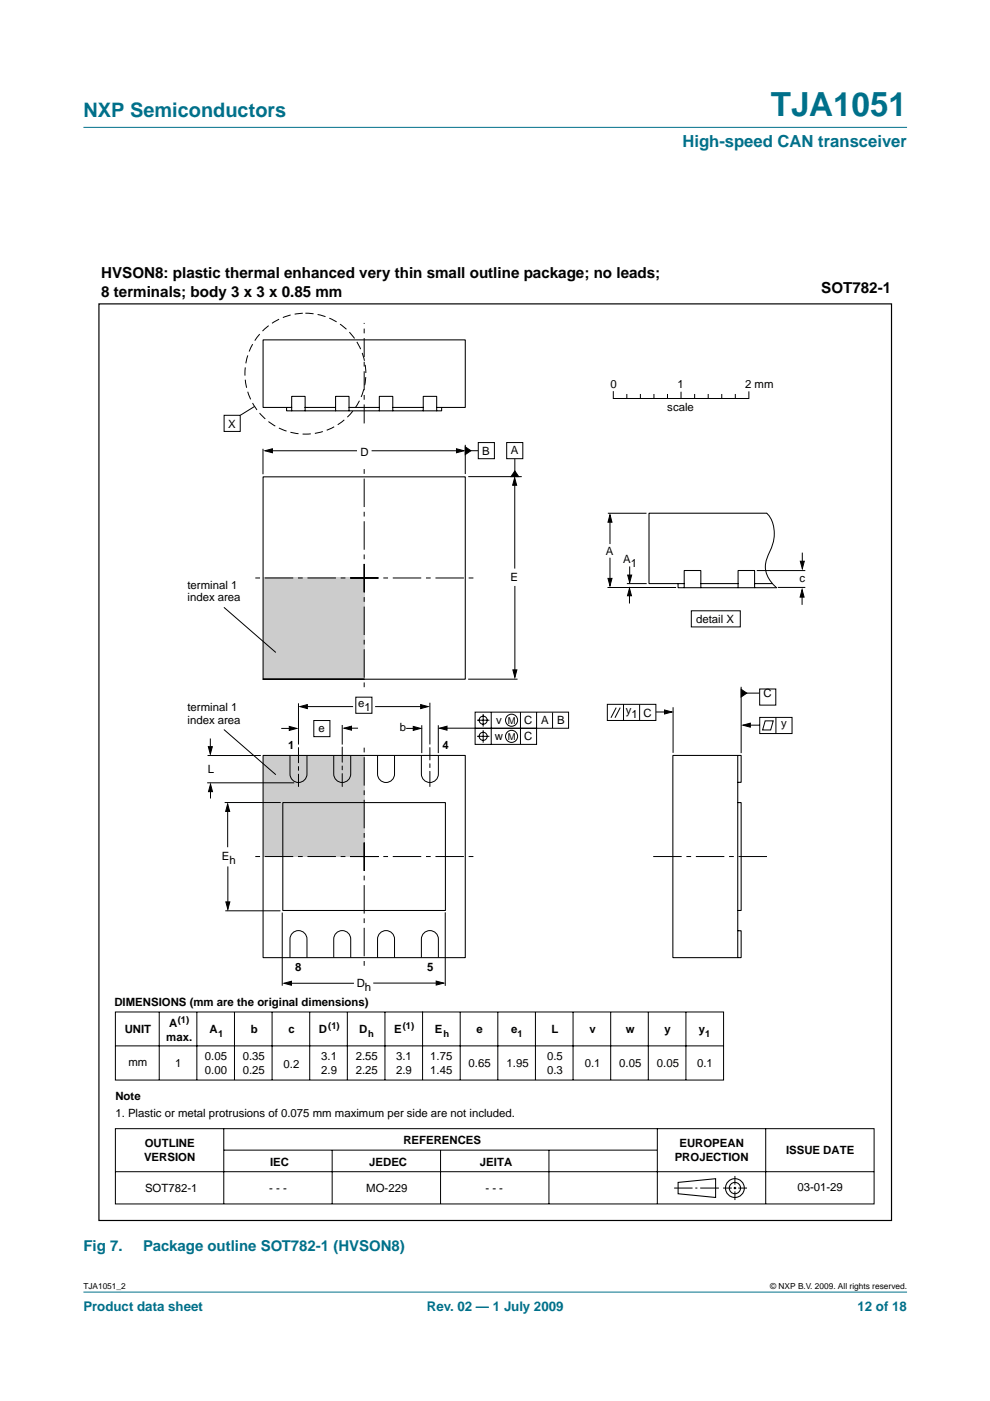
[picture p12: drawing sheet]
<svg xmlns="http://www.w3.org/2000/svg" width="210mm" height="297mm" viewBox="0 0 210 297" stroke-linecap="round" stroke-linejoin="round" font-family="sans-serif">
<g fill="#00708a" stroke="#00708a" stroke-width=".21">
<path d="M17.7 273.9h174.6z"/>
<path d="M17.7 27h174.6z"/>
</g>
<g fill="none" stroke="#000" stroke-width=".21">
<path d="M130 83v1.5h28.8v-1.4M132.9 83.6v.8M135.8 83.6v.8M138.7 83.6v.8M141.5 83.6v.8M144.4 83.2v1.3M147.3 83.6v.8M150.2 83.6v.8M153 83.6v.8M155.9 83.6v.8M86.1 154.4h2.1M93.7 154.4h7"/>
<path d="M100.7 151h19.9v3.4h-19.9zM100.7 154.4h13.1v3.4h-13.1zM101.1 152.7h2.7M101.1 156.1h2.7M102.4 151.4v2.6M102.4 154.8v2.7M104.2 151v6.8M110.3 151v6.8M113.8 151v3.4M117.2 151v3.4M128.8 149.3h10.3v3.5h-10.3zM130.7 150l-1.2 2.2"/>
<path d="M131.5 150l-1.1 2.2M132.2 149.3v3.5M135.6 149.4v3.4M139.1 151h2.4M157.1 145.6v14.1M157.7 147h3.3M158 153.7h3M161.1 146.1h3.4v3.4h-3.4zM161.1 152.1h6.8v3.4h-6.8zM162.2 152.8h1.7l-.5 2h-1.7zM164.5 152.1v3.4M24.5 214.6h128.9v14.4h-128.9z"/>
<path d="M33.8 214.6v14.4M41.7 214.6v14.4M49.7 214.6v14.4M57.7 214.6v14.4M65.7 214.6v14.4M73.6 214.6v14.4M81.6 214.6v14.4M89.6 214.5v14.5M97.6 214.6v14.4M105.5 214.6v14.4M113.5 214.6v14.4M121.5 214.6v14.4"/>
<path d="M129.5 214.6v14.4M137.5 214.6v14.4M145.4 214.6v14.4M24.5 239.3h160.8v16h-160.8zM24.5 221.7h128.9M47.4 239.3v16M139.4 239.3v16M162.3 239.3v16M24.5 248.4h160.8M47.5 243.9h91.8M70.4 243.9v11.4M93.4 243.9v11.4"/>
<path d="M116.4 243.9v11.4M142.9 251.9h3.9M147.4 251.9h.5M148.5 251.9h3.9M153.3 251.9h1.8M155.5 251.9h.6M155.8 249.3v1.9M155.8 251.6v.5M155.8 252.6v1.8M156.5 251.9h1.9"/>
<circle cx="102.4" cy="156.1" r=".86"/>
<circle cx="102.4" cy="152.7" r=".86"/>
<circle cx="108.5" cy="152.7" r="1.28"/>
<circle cx="108.5" cy="156.1" r="1.28"/>
</g>
<g fill="none" stroke="#000" stroke-width=".22">
<path d="M143.8 250.7l7.9-.8v4l-7.9-.8z"/>
<circle cx="155.8" cy="251.9" r="1.99"/>
<circle cx="155.8" cy="251.9" r="1.2"/>
</g>
<path d="M21 64.4h168v194.4h-168z" fill="none" stroke="#000" stroke-width=".25"/>
<path d="M87.6 154l1.6 .4-1.6 .5zM93.2 154.4l1.6-.4v.8zM140.9 150.5l1.6 .5-1.6 .4zM157.1 146.1l1.2 .9-1.2 .8zM157.5 153.7l1.6-.4v.9z" fill="#000" stroke="#000" stroke-width=".21"/>
<g fill="#ccc">
<path d="M55.8 160.2h21.5v21.5h-21.5z"/>
<path d="M55.8 122.5h21.5v21.5h-21.5z"/>
</g>
<g fill="none" stroke="#000" stroke-width=".21">
<path d="M47.5 88.1h3.4v3.4h-3.4zM54 86.2l-3 1.8M55.8 95.2v5.3M57.3 95.6h18.4M78.8 95.6h18.5M98.6 94.3v6.2M99.2 95.6h2.2M101.4 93.8h3.4v3.5h-3.4zM107.4 93.8h3.4v3.5h-3.4zM109.2 97.3v3.2M99.3 101.1h11.3M109.1 102.4v18.1"/>
<path d="M128.9 108.8h8.2M129.3 110.1v5.2M129.3 118.3v4.9M162.6 108.8a7.1 7.1 0 0 1 .5 8.5 5.6 5.6 0 0 0 1.6 7.3M170.1 117.2v2.3M47.5 128.8l11 9.5M109.2 124.2v18.2M128.8 124.6h14.6M132.9 123.7h4.2M133.5 125.7v2.3M133.5 120.1v2.4M146.6 129.5h10.4v3.4h-10.4z"/>
<path d="M160.4 121h10.3M164.9 124.5h5.8M170.1 126v2.2M44.6 156.6v2.5M47.5 154.7l11 9.6M59.6 154.4h2.4M63.3 149.1v8.8M64.4 149.8h10.5M66.5 152.8h3.5v3.4h-3.5zM72.6 153.7v4.2M73.4 154.4h2.5M75.4 147.8h3.5v3.4h-3.5z"/>
<path d="M77.2 144h-21.4h21.4M79.5 149.8h10.8M89.4 153.8v5.9M91.1 149v8.8M92.9 153.8v5.9M99.3 144h10.4M142.7 150v9.6M43.9 166h18.5M44 160.2h11.3M44.6 167.1v2.2M47.6 170.2h11.9M48.3 171.3v8.3"/>
<path d="M61.5 160.2v3.9a1.8 1.8 0 0 0 1.8 1.8 1.8 1.8 0 0 0 1.8-1.8v-3.9M70.8 160.2v3.9a1.8 1.8 0 0 0 1.8 1.8 1.8 1.8 0 0 0 1.8-1.8v-3.9M80 160.2v3.9a1.8 1.8 0 0 0 1.8 1.8 1.8 1.8 0 0 0 1.8-1.8v-3.9M89.3 160.2v3.9a1.8 1.8 0 0 0 1.8 1.8 1.8 1.8 0 0 0 1.8-1.8v-3.9M47.8 193.1h11.7M48.3 183.7v8.4M59.8 193.5v15.5M77.1 181.7h.1M94.4 193.4v15.6M61 208.5h14M61.5 203v-3.9a1.8 1.8 0 0 1 1.8-1.8 1.8 1.8 0 0 1 1.8 1.8v3.9M70.8 203v-3.9a1.8 1.8 0 0 1 1.8-1.8 1.8 1.8 0 0 1 1.8 1.8v3.9"/>
<path d="M79.1 208.4h14.2M80 203v-3.9a1.8 1.8 0 0 1 1.8-1.8 1.8 1.8 0 0 1 1.8 1.8v3.9M89.3 203v-3.9a1.8 1.8 0 0 1 1.8-1.8 1.8 1.8 0 0 1 1.8 1.8v3.9"/>
</g>
<g fill="#000" stroke="#000" stroke-width=".21">
<path d="M56.2 95.6l1.6-.5v.9zM96.8 95.1l1.6 .5-1.6 .4zM98.6 94.7l1.2 .9-1.2 .8zM109.2 99.9l.8 1.2h-1.7zM109.1 101.3l.4 1.6h-.8zM129.3 109.1l.5 1.6h-.9zM169.7 119h.8l-.4 1.6zM128.9 122.6h.9l-.5 1.6zM133.5 124.7l.4 1.6h-.9zM133.1 121.9h.8l-.4 1.6zM170.1 125l.4 1.6h-.9zM44.2 158.3h.8l-.4 1.6z"/>
<path d="M61.3 154l1.6 .4-1.6 .5zM63.6 149.8l1.6-.4v.8zM72.9 154.4l1.6-.4v.8zM89.2 149.4l1.6 .4-1.6 .4zM108.7 142h.9l-.4 1.6zM44.6 166.3l.5 1.5h-.9zM48.3 170.4l.4 1.6h-.9zM47.9 191.2h.8l-.4 1.6zM60.2 208.5l1.6-.5v.9zM92.5 208l1.6 .4-1.6 .5z"/>
</g>
<g fill="none" stroke="#000" stroke-width=".22">
<path d="M55.8 72.1h42.9v14.3h-5.1v.7h-32.8v-.7h-5zM60.8 86.4h1M61.8 86.4v-2.4h2.9v2.4M61.8 86.4v.7M64.7 86.4h6.5M64.7 86.4v.7M71.2 87.1v-3.1h2.8v3.1M74 86.4h6.4M80.4 87.1v-3.1h2.9v3.1M83.3 86.4h6.4M89.7 86.4v-2.4h2.9v2.4M89.7 86.4v.7"/>
<path d="M92.6 86.4h1M92.6 86.4v.7M55.8 101.1h42.9v42.9h-42.9zM162.6 108.8h-25v14.9h7.5M143.8 123.7v.9h20.9M145.1 124.6v-3.6h3.5v3.6M148.6 123.7h7.9M156.5 124.6v-3.6h3.5v3.6M160 123.7h3.7M55.8 160.2h42.9v42.8h-42.9zM60 170.2h34.4v22.8h-34.4zM156.4 165.9h.7v-5.7h-14.4v42.8h14.4v-5.7h-.7"/>
<path d="M156.4 170.2h.7v22.8h-.7M156.4 160.2v42.8"/>
</g>
<path d="M63.3 158.5v8.3M72.6 158.4v8.4M91.1 166.8v-8.3" fill="none" stroke="#000" stroke-width=".21" stroke-dasharray="3.2 .8 .8 .8"/>
<path d="M77.2 119.6v26.6M74.2 122.5h26.6M77.2 125.6v-26.6M80.3 122.5h-26.6M77.2 178.6v26.6M74.2 181.6h26.6M77.2 184.7v-26.6M80.3 181.6h-26.6M162.6 181.6h-25" fill="none" stroke="#000" stroke-width=".21" stroke-dasharray="6 1 1 1" stroke-linecap="butt"/>
<path d="M77.2 89.8v-21.3" fill="none" stroke="#000" stroke-width=".21" stroke-dasharray="4 1 1 1" stroke-linecap="butt"/>
<circle cx="64.8" cy="79.2" r="12.8" fill="none" stroke="#000" stroke-width=".21" stroke-dasharray="1.7 .9" stroke-linecap="butt"/>
<text font-size="7.1" fill="#00708a" x="163.4" y="24.7">TJA1051</text>
<text font-size="4.2" fill="#00708a" x="17.7" y="24.9">NXP Semiconductors</text>
<text font-size="3.5" fill="#00708a" x="144.7" y="31.1">High-speed CAN transceiver</text>
<g font-size="3.2">
<text x="21.5" y="59">HVSON8: plastic thermal enhanced very thin small outline package; no leads;</text>
<text x="21.5" y="63">8 terminals; body 3 x 3 x 0.85 mm</text>
<text x="174.1" y="62.1">SOT782-1</text>
</g>
<g font-size="3.2" fill="#00708a">
<text x="17.7" y="265.2">Fig 7.</text>
<text x="30.4" y="265.2">Package outline SOT782-1 (HVSON8)</text>
</g>
<g font-size="2.8" fill="#00708a">
<text x="17.7" y="278">Product data sheet</text>
<text x="90.5" y="278">Rev. 02 — 1 July 2009</text>
<text x="181.8" y="278">12 of 18</text>
</g>
<g font-size="2.4">
<text x="129.4" y="82.3">0</text>
<text x="143.7" y="82.3">1</text>
<text x="158" y="82.3">2 mm</text>
<text x="141.5" y="87.2">scale</text>
<text x="48.4" y="90.6">X</text>
<text x="76.4" y="96.6">D</text>
<text x="102.3" y="96.4">B</text>
<text x="108.3" y="96.4">A</text>
<text x="128.4" y="117.7">A</text>
<text x="132.1" y="119.4">A</text>
<text x="39.8" y="124.9">terminal 1</text>
<text x="108.3" y="123.2">E</text>
<text x="133.8" y="120.2">1</text>
<text x="169.5" y="123.5">c</text>
<text x="39.8" y="127.5">index area</text>
<text x="147.6" y="132.1">detail X</text>
<text x="75.9" y="149.9">e</text>
<text x="161.9" y="147.8">C</text>
<text x="39.8" y="150.8">terminal 1</text>
<text x="39.8" y="153.4">index area</text>
<text x="67.5" y="155.2">e</text>
<text x="77.3" y="150.7">1</text>
<text x="84.7" y="155.1">b</text>
<text x="105.2" y="153.4">v</text>
<text x="111.1" y="153.5">C</text>
<text x="114.7" y="153.5">A</text>
<text x="118.1" y="153.5">B</text>
<text x="132.7" y="151.4">y</text>
<text x="133.9" y="152.2">1</text>
<text x="136.4" y="151.9">C</text>
<text x="165.6" y="154.2">y</text>
<text x="61.1" y="158.7">1</text>
<text x="93.8" y="158.7">4</text>
<text x="104.9" y="156.8">w</text>
<text x="111.1" y="156.9">C</text>
<text x="44.1" y="163.8">L</text>
<text x="47" y="182.4">E</text>
<text x="48.6" y="183.2">h</text>
<text x="62.6" y="206">8</text>
<text x="75.6" y="209.3">D</text>
<text x="90.6" y="206">5</text>
<text x="24.3" y="213.3">DIMENSIONS (mm are the original dimensions)</text>
<text x="77.4" y="210.1">h</text>
<text x="26.4" y="219.1">UNIT</text>
<text x="35.2" y="220.7">max.</text>
<text x="35.8" y="217.8">A</text>
<text x="44.4" y="219.1">A</text>
<text x="53.1" y="219.1">b</text>
<text x="61.2" y="219.1">c</text>
<text x="67.6" y="219.1">D</text>
<text x="76.1" y="219.1">D</text>
<text x="83.5" y="219.1">E</text>
<text x="92.2" y="219.1">E</text>
<text x="101" y="219.1">e</text>
<text x="108.4" y="219.1">e</text>
<text x="116.9" y="219.1">L</text>
<text x="125" y="219.1">v</text>
<text x="132.7" y="219.1">w</text>
<text x="140.9" y="219.1">y</text>
<text x="148.2" y="219.1">y</text>
<text x="27.2" y="226">mm</text>
<text x="37.2" y="226.2">1</text>
<text x="43.5" y="224.8">0.05</text>
<text x="43.5" y="227.7">0.00</text>
<text x="51.5" y="224.8">0.35</text>
<text x="51.5" y="227.7">0.25</text>
<text x="60.1" y="226.4">0.2</text>
<text x="68.1" y="224.8">3.1</text>
<text x="68.1" y="227.7">2.9</text>
<text x="75.4" y="224.8">2.55</text>
<text x="75.4" y="227.7">2.25</text>
<text x="84" y="224.8">3.1</text>
<text x="84" y="227.7">2.9</text>
<text x="91.2" y="224.8">1.75</text>
<text x="91.2" y="227.7">1.45</text>
<text x="99.3" y="226.2">0.65</text>
<text x="107.4" y="226.2">1.95</text>
<text x="116" y="224.8">0.5</text>
<text x="116" y="227.7">0.3</text>
<text x="124" y="226.2">0.1</text>
<text x="131.3" y="226.2">0.05</text>
<text x="139.3" y="226.2">0.05</text>
<text x="147.8" y="226.2">0.1</text>
<text x="24.5" y="233.2">Note</text>
<text x="24.5" y="236.9">1. Plastic or metal protrusions of 0.075 mm maximum per side are not included.</text>
<text x="30.7" y="243.2">OUTLINE</text>
<text x="85.5" y="242.5">REFERENCES</text>
<text x="144.1" y="243.2">EUROPEAN</text>
<text x="166.7" y="244.8">ISSUE DATE</text>
<text x="30.5" y="246.2">VERSION</text>
<text x="57.3" y="247.1">IEC</text>
<text x="78.3" y="247.1">JEDEC</text>
<text x="101.8" y="247.1">JEITA</text>
<text x="143.1" y="246.2">PROJECTION</text>
<text x="30.7" y="252.7">SOT782-1</text>
<text x="57.1" y="252.7">- - -</text>
<text x="77.7" y="252.7">MO-229</text>
<text x="102.9" y="252.7">- - -</text>
<text x="169.1" y="252.6">03-01-29</text>
</g>
<g font-size="2">
<text x="107.7" y="153.4">M</text>
<text x="107.7" y="156.8">M</text>
<text x="37.7" y="217">(1)</text>
<text x="46.3" y="219.9">1</text>
<text x="69.6" y="218.3">(1)</text>
<text x="78.1" y="219.9">h</text>
<text x="85.4" y="218.3">(1)</text>
<text x="94" y="219.9">h</text>
<text x="109.7" y="219.9">1</text>
<text x="149.5" y="219.9">1</text>
</g>
<g font-size="1.8">
<text x="17.7" y="273.4">TJA1051_2</text>
<text x="163.3" y="273.4">© NXP B.V. 2009. All rights reserved.</text>
</g>
</svg>
